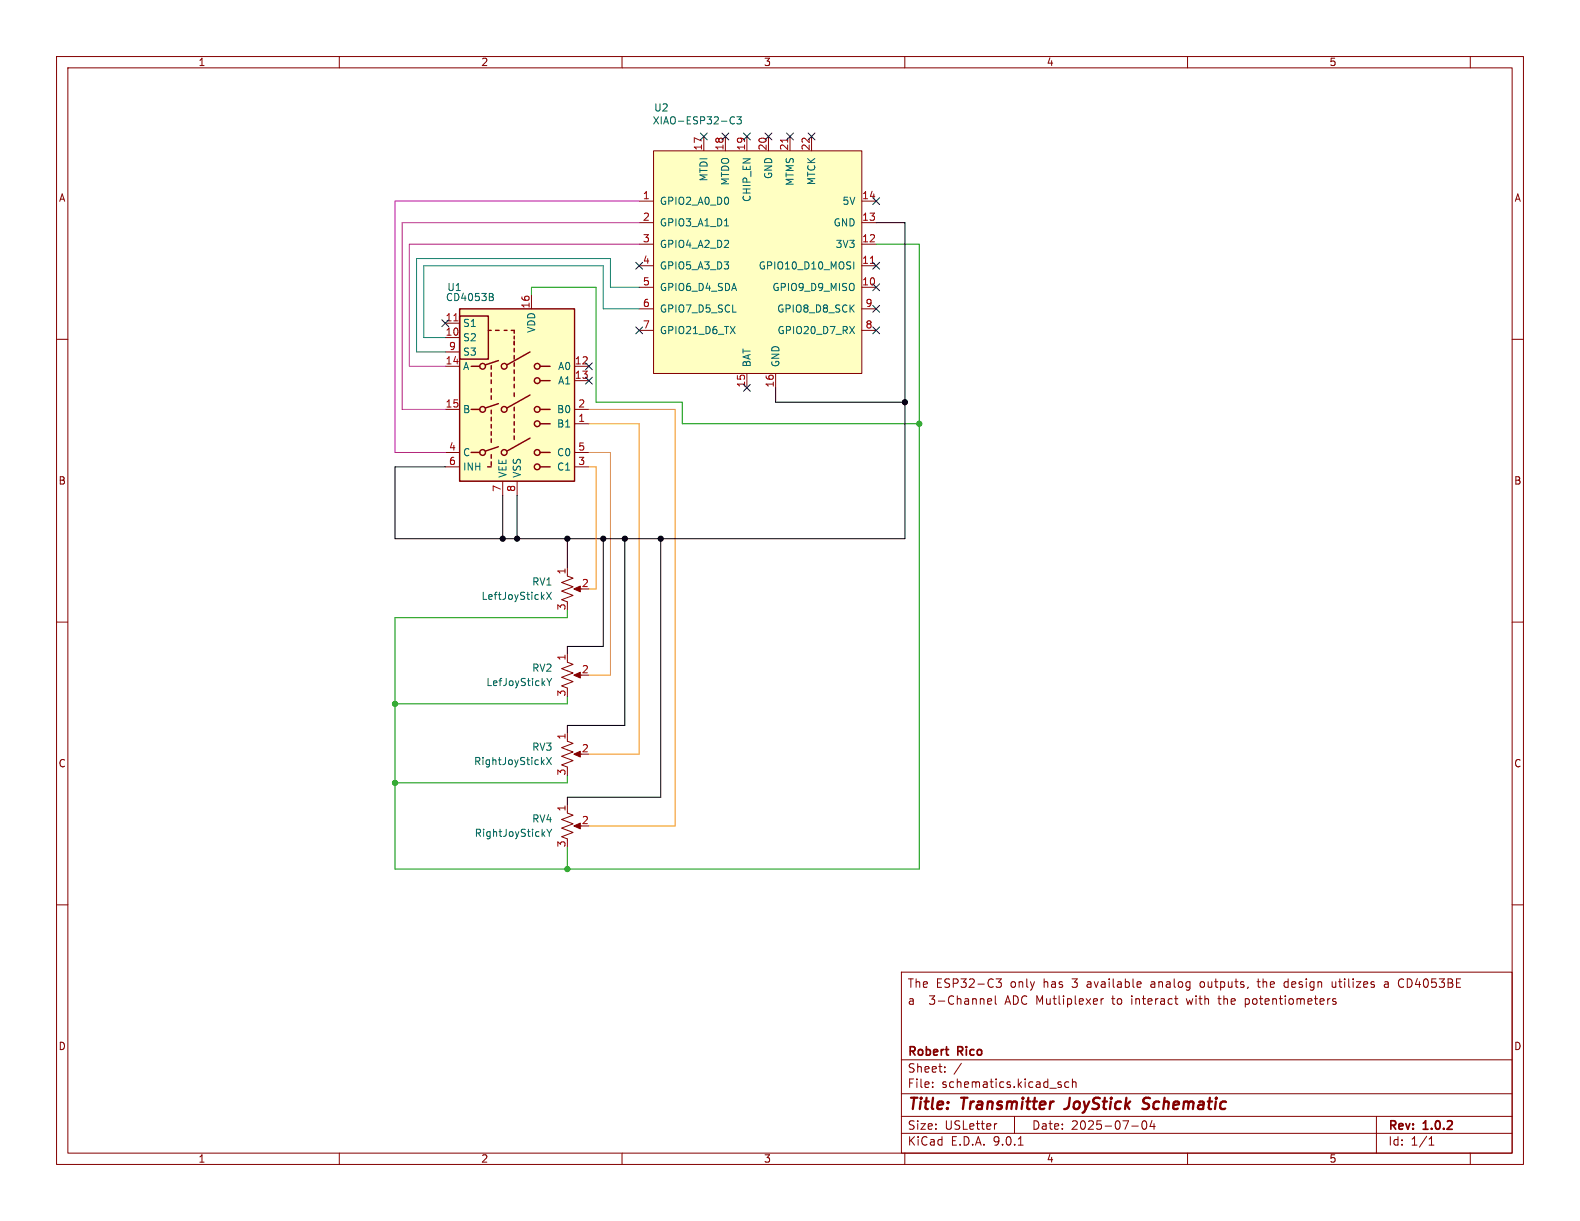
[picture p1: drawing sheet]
(kicad_sch
 (version 20250114)
 (generator "eeschema")
 (generator_version "9.0")
 (paper "USLetter")
 (title_block
  (title "Transmitter JoyStick Schematic")
  (date "2025-07-04")
  (rev "1.0.2")
  (company "Robert Rico")
  (comment 3 "a  3-Channel ADC Mutliplexer to interact with the potentiometers")
  (comment 4 "The ESP32-C3 only has 3 available analog outputs, the design utilizes a CD4053BE"))
 (lib_symbols
  (symbol "Analog_Switch:CD4053B" (exclude_from_sim no) (in_bom yes) (on_board yes)
   (property "Reference" "U" (at -10.16 16.51 0) (effects (font (size 1.27 1.27)) (justify left)))
   (property "Value" "CD4053B" (at 3.81 16.51 0) (effects (font (size 1.27 1.27)) (justify left)))
   (property "Footprint" "" (at 3.81 -19.05 0) (effects (font (size 1.27 1.27)) (justify left) (hide yes)))
   (property "Datasheet" "http://www.ti.com/lit/ds/symlink/cd4052b.pdf" (at -0.508 5.08 0) (effects (font (size 1.27 1.27)) (hide yes)))
   (property "Description" "CMOS triple 2-channel analog multiplexer/demultiplexer, TSSOP-16/DIP-16/SOIC-16" (at 0 0 0) (effects (font (size 1.27 1.27)) (hide yes)))
   (symbol "CD4053B_0_1"
    (rectangle (start -10.16 15.24) (end 10.16 -15.24) (stroke (width 0.254) (type default)) (fill (type background)))
    (rectangle (start -10.16 6.35) (end -5.08 13.97) (stroke (width 0.254) (type default)) (fill (type none)))
    (polyline (pts (xy -8.128 5.08) (xy -6.604 5.08)) (stroke (width 0.254) (type default)) (fill (type none)))
    (polyline (pts (xy -8.128 -2.54) (xy -6.604 -2.54)) (stroke (width 0.254) (type default)) (fill (type none)))
    (polyline (pts (xy -8.128 -10.16) (xy -6.604 -10.16)) (stroke (width 0.254) (type default)) (fill (type none)))
    (circle (center -6.096 5.08) (radius 0.508) (stroke (width 0.254) (type default)) (fill (type none)))
    (circle (center -6.096 -2.54) (radius 0.508) (stroke (width 0.254) (type default)) (fill (type none)))
    (circle (center -6.096 -10.16) (radius 0.508) (stroke (width 0.254) (type default)) (fill (type none)))
    (polyline (pts (xy -5.588 5.334) (xy -3.302 6.096)) (stroke (width 0.254) (type default)) (fill (type none)))
    (polyline (pts (xy -5.588 -2.286) (xy -3.302 -1.524)) (stroke (width 0.254) (type default)) (fill (type none)))
    (polyline (pts (xy -5.588 -9.906) (xy -3.302 -9.144)) (stroke (width 0.254) (type default)) (fill (type none)))
    (polyline (pts (xy -4.572 11.43) (xy -5.08 11.43)) (stroke (width 0.254) (type default)) (fill (type none)))
    (polyline (pts (xy -4.572 4.572) (xy -4.572 5.207)) (stroke (width 0.254) (type default)) (fill (type none)))
    (polyline (pts (xy -4.572 3.302) (xy -4.572 3.937)) (stroke (width 0.254) (type default)) (fill (type none)))
    (polyline (pts (xy -4.572 2.032) (xy -4.572 2.667)) (stroke (width 0.254) (type default)) (fill (type none)))
    (polyline (pts (xy -4.572 0.508) (xy -4.572 1.143)) (stroke (width 0.254) (type default)) (fill (type none)))
    (polyline (pts (xy -4.572 -0.762) (xy -4.572 -0.127)) (stroke (width 0.254) (type default)) (fill (type none)))
    (polyline (pts (xy -4.572 -3.302) (xy -4.572 -2.667)) (stroke (width 0.254) (type default)) (fill (type none)))
    (polyline (pts (xy -4.572 -4.572) (xy -4.572 -3.937)) (stroke (width 0.254) (type default)) (fill (type none)))
    (polyline (pts (xy -4.572 -5.842) (xy -4.572 -5.207)) (stroke (width 0.254) (type default)) (fill (type none)))
    (polyline (pts (xy -4.572 -7.112) (xy -4.572 -6.477)) (stroke (width 0.254) (type default)) (fill (type none)))
    (polyline (pts (xy -4.572 -8.382) (xy -4.572 -7.747)) (stroke (width 0.254) (type default)) (fill (type none)))
    (polyline (pts (xy -4.572 -11.176) (xy -4.572 -10.541)) (stroke (width 0.254) (type default)) (fill (type none)))
    (polyline (pts (xy -4.572 -12.446) (xy -4.572 -11.811)) (stroke (width 0.254) (type default)) (fill (type none)))
    (polyline (pts (xy -4.572 -12.7) (xy -5.207 -12.7)) (stroke (width 0.254) (type default)) (fill (type none)))
    (polyline (pts (xy -3.81 11.43) (xy -3.175 11.43)) (stroke (width 0.254) (type default)) (fill (type none)))
    (circle (center -2.286 5.08) (radius 0.508) (stroke (width 0.254) (type default)) (fill (type none)))
    (circle (center -2.286 -2.54) (radius 0.508) (stroke (width 0.254) (type default)) (fill (type none)))
    (circle (center -2.286 -10.16) (radius 0.508) (stroke (width 0.254) (type default)) (fill (type none)))
    (polyline (pts (xy -1.778 11.43) (xy -2.286 11.43)) (stroke (width 0.254) (type default)) (fill (type none)))
    (polyline (pts (xy -1.778 5.334) (xy 2.286 7.62)) (stroke (width 0.254) (type default)) (fill (type none)))
    (polyline (pts (xy -1.778 -2.286) (xy 2.286 0)) (stroke (width 0.254) (type default)) (fill (type none)))
    (polyline (pts (xy -1.778 -9.906) (xy 2.286 -7.62)) (stroke (width 0.254) (type default)) (fill (type none)))
    (polyline (pts (xy -0.508 11.43) (xy -1.016 11.43)) (stroke (width 0.254) (type default)) (fill (type none)))
    (polyline (pts (xy -0.508 10.922) (xy -0.508 11.43)) (stroke (width 0.254) (type default)) (fill (type none)))
    (polyline (pts (xy -0.508 9.906) (xy -0.508 10.414)) (stroke (width 0.254) (type default)) (fill (type none)))
    (polyline (pts (xy -0.508 8.89) (xy -0.508 9.525)) (stroke (width 0.254) (type default)) (fill (type none)))
    (polyline (pts (xy -0.508 8.89) (xy -0.508 9.398)) (stroke (width 0.254) (type default)) (fill (type none)))
    (polyline (pts (xy -0.508 7.62) (xy -0.508 8.255)) (stroke (width 0.254) (type default)) (fill (type none)))
    (polyline (pts (xy -0.508 6.35) (xy -0.508 6.985)) (stroke (width 0.254) (type default)) (fill (type none)))
    (polyline (pts (xy -0.508 5.08) (xy -0.508 5.715)) (stroke (width 0.254) (type default)) (fill (type none)))
    (polyline (pts (xy -0.508 3.81) (xy -0.508 4.445)) (stroke (width 0.254) (type default)) (fill (type none)))
    (polyline (pts (xy -0.508 2.54) (xy -0.508 3.175)) (stroke (width 0.254) (type default)) (fill (type none)))
    (polyline (pts (xy -0.508 1.27) (xy -0.508 1.905)) (stroke (width 0.254) (type default)) (fill (type none)))
    (polyline (pts (xy -0.508 -0.254) (xy -0.508 0.381)) (stroke (width 0.254) (type default)) (fill (type none)))
    (polyline (pts (xy -0.508 -2.794) (xy -0.508 -2.159)) (stroke (width 0.254) (type default)) (fill (type none)))
    (polyline (pts (xy -0.508 -4.064) (xy -0.508 -3.429)) (stroke (width 0.254) (type default)) (fill (type none)))
    (polyline (pts (xy -0.508 -5.334) (xy -0.508 -4.699)) (stroke (width 0.254) (type default)) (fill (type none)))
    (polyline (pts (xy -0.508 -6.604) (xy -0.508 -5.969)) (stroke (width 0.254) (type default)) (fill (type none)))
    (polyline (pts (xy -0.508 -7.874) (xy -0.508 -7.239)) (stroke (width 0.254) (type default)) (fill (type none)))
    (circle (center 3.556 5.08) (radius 0.508) (stroke (width 0.254) (type default)) (fill (type none)))
    (circle (center 3.556 2.54) (radius 0.508) (stroke (width 0.254) (type default)) (fill (type none)))
    (circle (center 3.556 -2.54) (radius 0.508) (stroke (width 0.254) (type default)) (fill (type none)))
    (circle (center 3.556 -5.08) (radius 0.508) (stroke (width 0.254) (type default)) (fill (type none)))
    (circle (center 3.556 -10.16) (radius 0.508) (stroke (width 0.254) (type default)) (fill (type none)))
    (circle (center 3.556 -12.7) (radius 0.508) (stroke (width 0.254) (type default)) (fill (type none)))
    (polyline (pts (xy 4.064 5.08) (xy 5.842 5.08)) (stroke (width 0.254) (type default)) (fill (type none)))
    (polyline (pts (xy 4.064 2.54) (xy 5.842 2.54)) (stroke (width 0.254) (type default)) (fill (type none)))
    (polyline (pts (xy 4.064 -2.54) (xy 5.842 -2.54)) (stroke (width 0.254) (type default)) (fill (type none)))
    (polyline (pts (xy 4.064 -5.08) (xy 5.842 -5.08)) (stroke (width 0.254) (type default)) (fill (type none)))
    (polyline (pts (xy 4.064 -10.16) (xy 5.842 -10.16)) (stroke (width 0.254) (type default)) (fill (type none)))
    (polyline (pts (xy 4.064 -12.7) (xy 5.842 -12.7)) (stroke (width 0.254) (type default)) (fill (type none))))
   (symbol "CD4053B_1_1"
    (pin input line (at -12.7 12.7 0) (length 2.54) (name "S1" (effects (font (size 1.27 1.27)))) (number "11" (effects (font (size 1.27 1.27)))))
    (pin input line (at -12.7 10.16 0) (length 2.54) (name "S2" (effects (font (size 1.27 1.27)))) (number "10" (effects (font (size 1.27 1.27)))))
    (pin input line (at -12.7 7.62 0) (length 2.54) (name "S3" (effects (font (size 1.27 1.27)))) (number "9" (effects (font (size 1.27 1.27)))))
    (pin bidirectional line (at -12.7 5.08 0) (length 2.54) (name "A" (effects (font (size 1.27 1.27)))) (number "14" (effects (font (size 1.27 1.27)))))
    (pin bidirectional line (at -12.7 -2.54 0) (length 2.54) (name "B" (effects (font (size 1.27 1.27)))) (number "15" (effects (font (size 1.27 1.27)))))
    (pin bidirectional line (at -12.7 -10.16 0) (length 2.54) (name "C" (effects (font (size 1.27 1.27)))) (number "4" (effects (font (size 1.27 1.27)))))
    (pin input line (at -12.7 -12.7 0) (length 2.54) (name "INH" (effects (font (size 1.27 1.27)))) (number "6" (effects (font (size 1.27 1.27)))))
    (pin power_in line (at -2.54 -17.78 90) (length 2.54) (name "VEE" (effects (font (size 1.27 1.27)))) (number "7" (effects (font (size 1.27 1.27)))))
    (pin power_in line (at 0 -17.78 90) (length 2.54) (name "VSS" (effects (font (size 1.27 1.27)))) (number "8" (effects (font (size 1.27 1.27)))))
    (pin power_in line (at 2.54 17.78 270) (length 2.54) (name "VDD" (effects (font (size 1.27 1.27)))) (number "16" (effects (font (size 1.27 1.27)))))
    (pin bidirectional line (at 12.7 5.08 180) (length 2.54) (name "A0" (effects (font (size 1.27 1.27)))) (number "12" (effects (font (size 1.27 1.27)))))
    (pin bidirectional line (at 12.7 2.54 180) (length 2.54) (name "A1" (effects (font (size 1.27 1.27)))) (number "13" (effects (font (size 1.27 1.27)))))
    (pin bidirectional line (at 12.7 -2.54 180) (length 2.54) (name "B0" (effects (font (size 1.27 1.27)))) (number "2" (effects (font (size 1.27 1.27)))))
    (pin bidirectional line (at 12.7 -5.08 180) (length 2.54) (name "B1" (effects (font (size 1.27 1.27)))) (number "1" (effects (font (size 1.27 1.27)))))
    (pin bidirectional line (at 12.7 -10.16 180) (length 2.54) (name "C0" (effects (font (size 1.27 1.27)))) (number "5" (effects (font (size 1.27 1.27)))))
    (pin bidirectional line (at 12.7 -12.7 180) (length 2.54) (name "C1" (effects (font (size 1.27 1.27)))) (number "3" (effects (font (size 1.27 1.27))))))
   (embedded_fonts no))
  (symbol "Device:R_Potentiometer_US"
   (pin_names
    (offset 1.016) (hide yes)) (exclude_from_sim no) (in_bom yes) (on_board yes)
   (property "Reference" "RV" (at -4.445 0 90) (effects (font (size 1.27 1.27))))
   (property "Value" "R_Potentiometer_US" (at -2.54 0 90) (effects (font (size 1.27 1.27))))
   (property "Footprint" "" (at 0 0 0) (effects (font (size 1.27 1.27)) (hide yes)))
   (property "Datasheet" "~" (at 0 0 0) (effects (font (size 1.27 1.27)) (hide yes)))
   (property "Description" "Potentiometer, US symbol" (at 0 0 0) (effects (font (size 1.27 1.27)) (hide yes)))
   (symbol "R_Potentiometer_US_0_1"
    (polyline (pts (xy 0 2.54) (xy 0 2.286)) (stroke (width 0) (type default)) (fill (type none)))
    (polyline (pts (xy 0 2.286) (xy 1.016 1.905) (xy 0 1.524) (xy -1.016 1.143) (xy 0 0.762)) (stroke (width 0) (type default)) (fill (type none)))
    (polyline (pts (xy 0 0.762) (xy 1.016 0.381) (xy 0 0) (xy -1.016 -0.381) (xy 0 -0.762)) (stroke (width 0) (type default)) (fill (type none)))
    (polyline (pts (xy 0 -0.762) (xy 1.016 -1.143) (xy 0 -1.524) (xy -1.016 -1.905) (xy 0 -2.286)) (stroke (width 0) (type default)) (fill (type none)))
    (polyline (pts (xy 0 -2.286) (xy 0 -2.54)) (stroke (width 0) (type default)) (fill (type none)))
    (polyline (pts (xy 1.143 0) (xy 2.286 0.508) (xy 2.286 -0.508) (xy 1.143 0)) (stroke (width 0) (type default)) (fill (type outline)))
    (polyline (pts (xy 2.54 0) (xy 1.524 0)) (stroke (width 0) (type default)) (fill (type none))))
   (symbol "R_Potentiometer_US_1_1"
    (pin passive line (at 0 3.81 270) (length 1.27) (name "1" (effects (font (size 1.27 1.27)))) (number "1" (effects (font (size 1.27 1.27)))))
    (pin passive line (at 0 -3.81 90) (length 1.27) (name "3" (effects (font (size 1.27 1.27)))) (number "3" (effects (font (size 1.27 1.27)))))
    (pin passive line (at 3.81 0 180) (length 1.27) (name "2" (effects (font (size 1.27 1.27)))) (number "2" (effects (font (size 1.27 1.27))))))
   (embedded_fonts no))
  (symbol "Seeed_Studio_XIAO_Series:XIAO-ESP32-C3-SMD"
   (pin_names
    (offset 1.016)) (exclude_from_sim no) (in_bom yes) (on_board yes)
   (property "Reference" "U2" (at 4.6833 -21.59 0) (effects (font (size 1.27 1.27)) (justify left)))
   (property "Value" "XIAO-ESP32-C3-SMD" (at 4.6833 -24.13 0) (effects (font (size 1.27 1.27)) (justify left)))
   (property "Footprint" "" (at -8.89 5.08 0) (effects (font (size 1.27 1.27)) (hide yes)))
   (property "Datasheet" "" (at -8.89 5.08 0) (effects (font (size 1.27 1.27)) (hide yes)))
   (property "Description" "" (at 0 0 0) (effects (font (size 1.27 1.27)) (hide yes)))
   (symbol "XIAO-ESP32-C3-SMD_0_1"
    (rectangle (start -19.05 20.32) (end 17.78 -19.05) (stroke (width 0) (type default)) (fill (type color) (color 255 255 194 1))))
   (symbol "XIAO-ESP32-C3-SMD_1_1"
    (pin passive line (at -21.59 11.43 0) (length 2.54) (name "GPIO2_A0_D0" (effects (font (size 1.27 1.27)))) (number "1" (effects (font (size 1.27 1.27)))))
    (pin passive line (at -21.59 7.62 0) (length 2.54) (name "GPIO3_A1_D1" (effects (font (size 1.27 1.27)))) (number "2" (effects (font (size 1.27 1.27)))))
    (pin passive line (at -21.59 3.81 0) (length 2.54) (name "GPIO4_A2_D2" (effects (font (size 1.27 1.27)))) (number "3" (effects (font (size 1.27 1.27)))))
    (pin passive line (at -21.59 0 0) (length 2.54) (name "GPIO5_A3_D3" (effects (font (size 1.27 1.27)))) (number "4" (effects (font (size 1.27 1.27)))))
    (pin passive line (at -21.59 -3.81 0) (length 2.54) (name "GPIO6_D4_SDA" (effects (font (size 1.27 1.27)))) (number "5" (effects (font (size 1.27 1.27)))))
    (pin passive line (at -21.59 -7.62 0) (length 2.54) (name "GPIO7_D5_SCL" (effects (font (size 1.27 1.27)))) (number "6" (effects (font (size 1.27 1.27)))))
    (pin passive line (at -21.59 -11.43 0) (length 2.54) (name "GPIO21_D6_TX" (effects (font (size 1.27 1.27)))) (number "7" (effects (font (size 1.27 1.27)))))
    (pin passive line (at -10.16 22.86 270) (length 2.54) (name "MTDI" (effects (font (size 1.27 1.27)))) (number "17" (effects (font (size 1.27 1.27)))))
    (pin passive line (at -6.35 22.86 270) (length 2.54) (name "MTDO" (effects (font (size 1.27 1.27)))) (number "18" (effects (font (size 1.27 1.27)))))
    (pin passive line (at -2.54 22.86 270) (length 2.54) (name "CHIP_EN" (effects (font (size 1.27 1.27)))) (number "19" (effects (font (size 1.27 1.27)))))
    (pin passive line (at -2.54 -21.59 90) (length 2.54) (name "BAT" (effects (font (size 1.27 1.27)))) (number "15" (effects (font (size 1.27 1.27)))))
    (pin passive line (at 1.27 22.86 270) (length 2.54) (name "GND" (effects (font (size 1.27 1.27)))) (number "20" (effects (font (size 1.27 1.27)))))
    (pin passive line (at 2.54 -21.59 90) (length 2.54) (name "GND" (effects (font (size 1.27 1.27)))) (number "16" (effects (font (size 1.27 1.27)))))
    (pin passive line (at 5.08 22.86 270) (length 2.54) (name "MTMS" (effects (font (size 1.27 1.27)))) (number "21" (effects (font (size 1.27 1.27)))))
    (pin passive line (at 8.89 22.86 270) (length 2.54) (name "MTCK" (effects (font (size 1.27 1.27)))) (number "22" (effects (font (size 1.27 1.27)))))
    (pin passive line (at 20.32 11.43 180) (length 2.54) (name "5V" (effects (font (size 1.27 1.27)))) (number "14" (effects (font (size 1.27 1.27)))))
    (pin passive line (at 20.32 7.62 180) (length 2.54) (name "GND" (effects (font (size 1.27 1.27)))) (number "13" (effects (font (size 1.27 1.27)))))
    (pin passive line (at 20.32 3.81 180) (length 2.54) (name "3V3" (effects (font (size 1.27 1.27)))) (number "12" (effects (font (size 1.27 1.27)))))
    (pin passive line (at 20.32 0 180) (length 2.54) (name "GPIO10_D10_MOSI" (effects (font (size 1.27 1.27)))) (number "11" (effects (font (size 1.27 1.27)))))
    (pin passive line (at 20.32 -3.81 180) (length 2.54) (name "GPIO9_D9_MISO" (effects (font (size 1.27 1.27)))) (number "10" (effects (font (size 1.27 1.27)))))
    (pin passive line (at 20.32 -7.62 180) (length 2.54) (name "GPIO8_D8_SCK" (effects (font (size 1.27 1.27)))) (number "9" (effects (font (size 1.27 1.27)))))
    (pin passive line (at 20.32 -11.43 180) (length 2.54) (name "GPIO20_D7_RX" (effects (font (size 1.27 1.27)))) (number "8" (effects (font (size 1.27 1.27))))))
   (embedded_fonts no)))
 (junction
  (at 116.84 95.25)
  (diameter 0)
  (color 0 0 0 1))
 (junction
  (at 100.33 95.25)
  (diameter 0)
  (color 0 0 0 1))
 (junction
  (at 162.56 74.93)
  (diameter 0)
  (color 0 0 0 0))
 (junction
  (at 110.49 95.25)
  (diameter 0)
  (color 0 0 0 1))
 (junction
  (at 69.85 124.46)
  (diameter 0)
  (color 0 0 0 0))
 (junction
  (at 69.85 138.43)
  (diameter 0)
  (color 0 0 0 0))
 (junction
  (at 88.9 95.25)
  (diameter 0)
  (color 0 0 0 1))
 (junction
  (at 91.44 95.25)
  (diameter 0)
  (color 0 0 0 1))
 (junction
  (at 100.33 153.67)
  (diameter 0)
  (color 0 0 0 0))
 (junction
  (at 106.68 95.25)
  (diameter 0)
  (color 0 0 0 1))
 (junction
  (at 160.02 71.12)
  (diameter 0)
  (color 0 0 0 1))
 (no_connect
  (at 154.94 35.56))
 (no_connect
  (at 154.94 46.99))
 (no_connect
  (at 104.14 64.77))
 (no_connect
  (at 154.94 58.42))
 (no_connect
  (at 132.08 24.13))
 (no_connect
  (at 154.94 50.8))
 (no_connect
  (at 104.14 67.31))
 (no_connect
  (at 113.03 46.99))
 (no_connect
  (at 143.51 24.13))
 (no_connect
  (at 132.08 68.58))
 (no_connect
  (at 139.7 24.13))
 (no_connect
  (at 135.89 24.13))
 (no_connect
  (at 154.94 54.61))
 (no_connect
  (at 124.46 24.13))
 (no_connect
  (at 113.03 58.42))
 (no_connect
  (at 78.74 57.15))
 (no_connect
  (at 128.27 24.13))
 (wire
  (pts (xy 78.74 62.23) (xy 73.66 62.23))
  (stroke (width 0) (type default) (color 0 132 132 1)))
 (wire
  (pts (xy 160.02 71.12) (xy 137.16 71.12))
  (stroke (width 0) (type default) (color 0 0 0 1)))
 (wire
  (pts (xy 104.14 146.05) (xy 119.38 146.05))
  (stroke (width 0) (type default) (color 255 153 0 1)))
 (wire
  (pts (xy 72.39 64.77) (xy 72.39 43.18))
  (stroke (width 0) (type default) (color 194 0 194 1)))
 (wire
  (pts (xy 100.33 107.95) (xy 100.33 109.22))
  (stroke (width 0) (type default)))
 (wire
  (pts (xy 107.95 119.38) (xy 107.95 80.01))
  (stroke (width 0) (type default) (color 255 153 0 1)))
 (wire
  (pts (xy 100.33 153.67) (xy 162.56 153.67))
  (stroke (width 0) (type default)))
 (wire
  (pts (xy 104.14 72.39) (xy 119.38 72.39))
  (stroke (width 0) (type default) (color 255 153 0 1)))
 (wire
  (pts (xy 88.9 87.63) (xy 88.9 95.25))
  (stroke (width 0) (type default) (color 0 0 0 1)))
 (wire
  (pts (xy 104.14 80.01) (xy 107.95 80.01))
  (stroke (width 0) (type default) (color 255 153 0 1)))
 (wire
  (pts (xy 100.33 149.86) (xy 100.33 153.67))
  (stroke (width 0) (type default)))
 (wire
  (pts (xy 69.85 95.25) (xy 88.9 95.25))
  (stroke (width 0) (type default) (color 0 0 0 1)))
 (wire
  (pts (xy 69.85 35.56) (xy 113.03 35.56))
  (stroke (width 0) (type default) (color 194 0 194 1)))
 (wire
  (pts (xy 100.33 114.3) (xy 106.68 114.3))
  (stroke (width 0) (type default) (color 0 0 0 1)))
 (wire
  (pts (xy 100.33 95.25) (xy 106.68 95.25))
  (stroke (width 0) (type default) (color 0 0 0 1)))
 (wire
  (pts (xy 73.66 45.72) (xy 107.95 45.72))
  (stroke (width 0) (type default) (color 0 132 132 1)))
 (wire
  (pts (xy 69.85 82.55) (xy 69.85 95.25))
  (stroke (width 0) (type default) (color 0 0 0 1)))
 (wire
  (pts (xy 106.68 54.61) (xy 113.03 54.61))
  (stroke (width 0) (type default) (color 0 132 132 1)))
 (wire
  (pts (xy 106.68 46.99) (xy 106.68 54.61))
  (stroke (width 0) (type default) (color 0 132 132 1)))
 (wire
  (pts (xy 113.03 133.35) (xy 113.03 74.93))
  (stroke (width 0) (type default) (color 255 153 0 1)))
 (wire
  (pts (xy 71.12 72.39) (xy 78.74 72.39))
  (stroke (width 0) (type default) (color 194 0 194 1)))
 (wire
  (pts (xy 104.14 82.55) (xy 105.41 82.55))
  (stroke (width 0) (type default) (color 255 153 0 1)))
 (wire
  (pts (xy 160.02 71.12) (xy 160.02 39.37))
  (stroke (width 0) (type default) (color 0 0 0 1)))
 (wire
  (pts (xy 74.93 59.69) (xy 74.93 46.99))
  (stroke (width 0) (type default) (color 0 132 132 1)))
 (wire
  (pts (xy 69.85 138.43) (xy 100.33 138.43))
  (stroke (width 0) (type default)))
 (wire
  (pts (xy 104.14 104.14) (xy 105.41 104.14))
  (stroke (width 0) (type default) (color 255 153 0 1)))
 (wire
  (pts (xy 110.49 95.25) (xy 116.84 95.25))
  (stroke (width 0) (type default) (color 0 0 0 1)))
 (wire
  (pts (xy 100.33 140.97) (xy 116.84 140.97))
  (stroke (width 0) (type default) (color 0 0 0 1)))
 (wire
  (pts (xy 162.56 153.67) (xy 162.56 74.93))
  (stroke (width 0) (type default)))
 (wire
  (pts (xy 69.85 80.01) (xy 69.85 35.56))
  (stroke (width 0) (type default) (color 194 0 194 1)))
 (wire
  (pts (xy 69.85 80.01) (xy 78.74 80.01))
  (stroke (width 0) (type default) (color 194 0 194 1)))
 (wire
  (pts (xy 137.16 71.12) (xy 137.16 68.58))
  (stroke (width 0) (type default) (color 0 0 0 1)))
 (wire
  (pts (xy 69.85 153.67) (xy 100.33 153.67))
  (stroke (width 0) (type default)))
 (wire
  (pts (xy 160.02 39.37) (xy 154.94 39.37))
  (stroke (width 0) (type default) (color 0 0 0 1)))
 (wire
  (pts (xy 104.14 133.35) (xy 113.03 133.35))
  (stroke (width 0) (type default) (color 255 153 0 1)))
 (wire
  (pts (xy 69.85 109.22) (xy 69.85 124.46))
  (stroke (width 0) (type default)))
 (wire
  (pts (xy 106.68 95.25) (xy 110.49 95.25))
  (stroke (width 0) (type default) (color 0 0 0 1)))
 (wire
  (pts (xy 91.44 87.63) (xy 91.44 95.25))
  (stroke (width 0) (type default) (color 0 0 0 1)))
 (wire
  (pts (xy 100.33 142.24) (xy 100.33 140.97))
  (stroke (width 0) (type default) (color 0 0 0 1)))
 (wire
  (pts (xy 69.85 124.46) (xy 100.33 124.46))
  (stroke (width 0) (type default)))
 (wire
  (pts (xy 100.33 123.19) (xy 100.33 124.46))
  (stroke (width 0) (type default)))
 (wire
  (pts (xy 74.93 46.99) (xy 106.68 46.99))
  (stroke (width 0) (type default) (color 0 132 132 1)))
 (wire
  (pts (xy 104.14 119.38) (xy 107.95 119.38))
  (stroke (width 0) (type default) (color 255 153 0 1)))
 (wire
  (pts (xy 105.41 104.14) (xy 105.41 82.55))
  (stroke (width 0) (type default) (color 255 153 0 1)))
 (wire
  (pts (xy 120.65 71.12) (xy 120.65 74.93))
  (stroke (width 0) (type default)))
 (wire
  (pts (xy 119.38 72.39) (xy 119.38 146.05))
  (stroke (width 0) (type default) (color 255 153 0 1)))
 (wire
  (pts (xy 69.85 82.55) (xy 78.74 82.55))
  (stroke (width 0) (type default) (color 0 0 0 1)))
 (wire
  (pts (xy 160.02 95.25) (xy 160.02 71.12))
  (stroke (width 0) (type default) (color 0 0 0 1)))
 (wire
  (pts (xy 110.49 95.25) (xy 110.49 128.27))
  (stroke (width 0) (type default) (color 0 0 0 1)))
 (wire
  (pts (xy 93.98 52.07) (xy 93.98 50.8))
  (stroke (width 0) (type default)))
 (wire
  (pts (xy 105.41 71.12) (xy 120.65 71.12))
  (stroke (width 0) (type default)))
 (wire
  (pts (xy 100.33 128.27) (xy 110.49 128.27))
  (stroke (width 0) (type default) (color 0 0 0 1)))
 (wire
  (pts (xy 100.33 129.54) (xy 100.33 128.27))
  (stroke (width 0) (type default) (color 0 0 0 1)))
 (wire
  (pts (xy 71.12 39.37) (xy 113.03 39.37))
  (stroke (width 0) (type default) (color 194 0 194 1)))
 (wire
  (pts (xy 72.39 43.18) (xy 113.03 43.18))
  (stroke (width 0) (type default) (color 194 0 194 1)))
 (wire
  (pts (xy 69.85 138.43) (xy 69.85 153.67))
  (stroke (width 0) (type default)))
 (wire
  (pts (xy 100.33 95.25) (xy 100.33 100.33))
  (stroke (width 0) (type default) (color 0 0 0 1)))
 (wire
  (pts (xy 73.66 62.23) (xy 73.66 45.72))
  (stroke (width 0) (type default) (color 0 132 132 1)))
 (wire
  (pts (xy 106.68 95.25) (xy 106.68 114.3))
  (stroke (width 0) (type default) (color 0 0 0 1)))
 (wire
  (pts (xy 69.85 109.22) (xy 100.33 109.22))
  (stroke (width 0) (type default)))
 (wire
  (pts (xy 113.03 74.93) (xy 104.14 74.93))
  (stroke (width 0) (type default) (color 255 153 0 1)))
 (wire
  (pts (xy 78.74 59.69) (xy 74.93 59.69))
  (stroke (width 0) (type default) (color 0 132 132 1)))
 (wire
  (pts (xy 91.44 95.25) (xy 100.33 95.25))
  (stroke (width 0) (type default) (color 0 0 0 1)))
 (wire
  (pts (xy 105.41 50.8) (xy 105.41 71.12))
  (stroke (width 0) (type default)))
 (wire
  (pts (xy 107.95 45.72) (xy 107.95 50.8))
  (stroke (width 0) (type default) (color 0 132 132 1)))
 (wire
  (pts (xy 72.39 64.77) (xy 78.74 64.77))
  (stroke (width 0) (type default) (color 194 0 194 1)))
 (wire
  (pts (xy 69.85 124.46) (xy 69.85 138.43))
  (stroke (width 0) (type default)))
 (wire
  (pts (xy 116.84 95.25) (xy 116.84 140.97))
  (stroke (width 0) (type default) (color 0 0 0 1)))
 (wire
  (pts (xy 162.56 74.93) (xy 162.56 43.18))
  (stroke (width 0) (type default)))
 (wire
  (pts (xy 93.98 50.8) (xy 105.41 50.8))
  (stroke (width 0) (type default)))
 (wire
  (pts (xy 116.84 95.25) (xy 160.02 95.25))
  (stroke (width 0) (type default) (color 0 0 0 1)))
 (wire
  (pts (xy 100.33 137.16) (xy 100.33 138.43))
  (stroke (width 0) (type default)))
 (wire
  (pts (xy 71.12 72.39) (xy 71.12 39.37))
  (stroke (width 0) (type default) (color 194 0 194 1)))
 (wire
  (pts (xy 120.65 74.93) (xy 162.56 74.93))
  (stroke (width 0) (type default)))
 (wire
  (pts (xy 88.9 95.25) (xy 91.44 95.25))
  (stroke (width 0) (type default) (color 0 0 0 1)))
 (wire
  (pts (xy 107.95 50.8) (xy 113.03 50.8))
  (stroke (width 0) (type default) (color 0 132 132 1)))
 (wire
  (pts (xy 154.94 43.18) (xy 162.56 43.18))
  (stroke (width 0) (type default)))
 (wire
  (pts (xy 100.33 114.3) (xy 100.33 115.57))
  (stroke (width 0) (type default) (color 0 0 0 1)))
 (symbol
  (lib_id "Device:R_Potentiometer_US")
  (at 100.33 119.38 0)
  (unit 1)
  (exclude_from_sim no)
  (in_bom yes)
  (on_board yes)
  (dnp no)
  (fields_autoplaced yes)
  (property "Reference" "RV2" (at 97.79 118.1099 0) (effects (font (size 1.27 1.27)) (justify right)))
  (property "Value" "LefJoyStickY" (at 97.79 120.6499 0) (effects (font (size 1.27 1.27)) (justify right)))
  (property "Footprint" "" (at 100.33 119.38 0) (effects (font (size 1.27 1.27)) (hide yes)))
  (property "Datasheet" "~" (at 100.33 119.38 0) (effects (font (size 1.27 1.27)) (hide yes)))
  (property "Description" "Potentiometer, US symbol" (at 100.33 119.38 0) (effects (font (size 1.27 1.27)) (hide yes)))
  (pin "1")
  (pin "3")
  (pin "2"))
 (symbol
  (lib_id "Device:R_Potentiometer_US")
  (at 100.33 146.05 0)
  (unit 1)
  (exclude_from_sim no)
  (in_bom yes)
  (on_board yes)
  (dnp no)
  (fields_autoplaced yes)
  (property "Reference" "RV4" (at 97.79 144.7799 0) (effects (font (size 1.27 1.27)) (justify right)))
  (property "Value" "RightJoyStickY" (at 97.79 147.3199 0) (effects (font (size 1.27 1.27)) (justify right)))
  (property "Footprint" "" (at 100.33 146.05 0) (effects (font (size 1.27 1.27)) (hide yes)))
  (property "Datasheet" "~" (at 100.33 146.05 0) (effects (font (size 1.27 1.27)) (hide yes)))
  (property "Description" "Potentiometer, US symbol" (at 100.33 146.05 0) (effects (font (size 1.27 1.27)) (hide yes)))
  (pin "1")
  (pin "3")
  (pin "2"))
 (symbol
  (lib_id "Device:R_Potentiometer_US")
  (at 100.33 133.35 0)
  (unit 1)
  (exclude_from_sim no)
  (in_bom yes)
  (on_board yes)
  (dnp no)
  (fields_autoplaced yes)
  (property "Reference" "RV3" (at 97.79 132.0799 0) (effects (font (size 1.27 1.27)) (justify right)))
  (property "Value" "RightJoyStickX" (at 97.79 134.6199 0) (effects (font (size 1.27 1.27)) (justify right)))
  (property "Footprint" "" (at 100.33 133.35 0) (effects (font (size 1.27 1.27)) (hide yes)))
  (property "Datasheet" "~" (at 100.33 133.35 0) (effects (font (size 1.27 1.27)) (hide yes)))
  (property "Description" "Potentiometer, US symbol" (at 100.33 133.35 0) (effects (font (size 1.27 1.27)) (hide yes)))
  (pin "2")
  (pin "1")
  (pin "3"))
 (symbol
  (lib_id "Seeed_Studio_XIAO_Series:XIAO-ESP32-C3-SMD")
  (at 134.62 46.99 0)
  (unit 1)
  (exclude_from_sim no)
  (in_bom yes)
  (on_board yes)
  (dnp no)
  (property "Reference" "U2" (at 115.57 19.05 0) (effects (font (size 1.27 1.27)) (justify left)))
  (property "Value" "XIAO-ESP32-C3" (at 115.316 21.336 0) (effects (font (size 1.27 1.27)) (justify left)))
  (property "Footprint" "" (at 125.73 41.91 0) (effects (font (size 1.27 1.27)) (hide yes)))
  (property "Datasheet" "" (at 125.73 41.91 0) (effects (font (size 1.27 1.27)) (hide yes)))
  (property "Description" "" (at 134.62 46.99 0) (effects (font (size 1.27 1.27)) (hide yes)))
  (pin "1")
  (pin "2")
  (pin "3")
  (pin "4")
  (pin "5")
  (pin "6")
  (pin "7")
  (pin "17")
  (pin "18")
  (pin "19")
  (pin "15")
  (pin "20")
  (pin "16")
  (pin "21")
  (pin "22")
  (pin "14")
  (pin "13")
  (pin "12")
  (pin "11")
  (pin "10")
  (pin "9")
  (pin "8"))
 (symbol
  (lib_id "Analog_Switch:CD4053B")
  (at 91.44 69.85 0)
  (unit 1)
  (exclude_from_sim no)
  (in_bom yes)
  (on_board yes)
  (dnp no)
  (property "Reference" "U1" (at 78.994 50.8 0) (effects (font (size 1.27 1.27)) (justify left)))
  (property "Value" "CD4053B" (at 78.74 52.578 0) (effects (font (size 1.27 1.27)) (justify left)))
  (property "Footprint" "" (at 95.25 88.9 0) (effects (font (size 1.27 1.27)) (justify left) (hide yes)))
  (property "Datasheet" "http://www.ti.com/lit/ds/symlink/cd4052b.pdf" (at 90.932 64.77 0) (effects (font (size 1.27 1.27)) (hide yes)))
  (property "Description" "CMOS triple 2-channel analog multiplexer/demultiplexer, TSSOP-16/DIP-16/SOIC-16" (at 91.44 69.85 0) (effects (font (size 1.27 1.27)) (hide yes)))
  (pin "11")
  (pin "10")
  (pin "9")
  (pin "14")
  (pin "15")
  (pin "4")
  (pin "6")
  (pin "7")
  (pin "8")
  (pin "16")
  (pin "12")
  (pin "13")
  (pin "2")
  (pin "1")
  (pin "5")
  (pin "3"))
 (symbol
  (lib_id "Device:R_Potentiometer_US")
  (at 100.33 104.14 0)
  (unit 1)
  (exclude_from_sim no)
  (in_bom yes)
  (on_board yes)
  (dnp no)
  (fields_autoplaced yes)
  (property "Reference" "RV1" (at 97.79 102.8699 0) (effects (font (size 1.27 1.27)) (justify right)))
  (property "Value" "LeftJoyStickX" (at 97.79 105.4099 0) (effects (font (size 1.27 1.27)) (justify right)))
  (property "Footprint" "" (at 100.33 104.14 0) (effects (font (size 1.27 1.27)) (hide yes)))
  (property "Datasheet" "~" (at 100.33 104.14 0) (effects (font (size 1.27 1.27)) (hide yes)))
  (property "Description" "Potentiometer, US symbol" (at 100.33 104.14 0) (effects (font (size 1.27 1.27)) (hide yes)))
  (pin "2")
  (pin "1")
  (pin "3"))
 (sheet_instances
  (path ""
   (page "1")))
 (embedded_fonts no))
